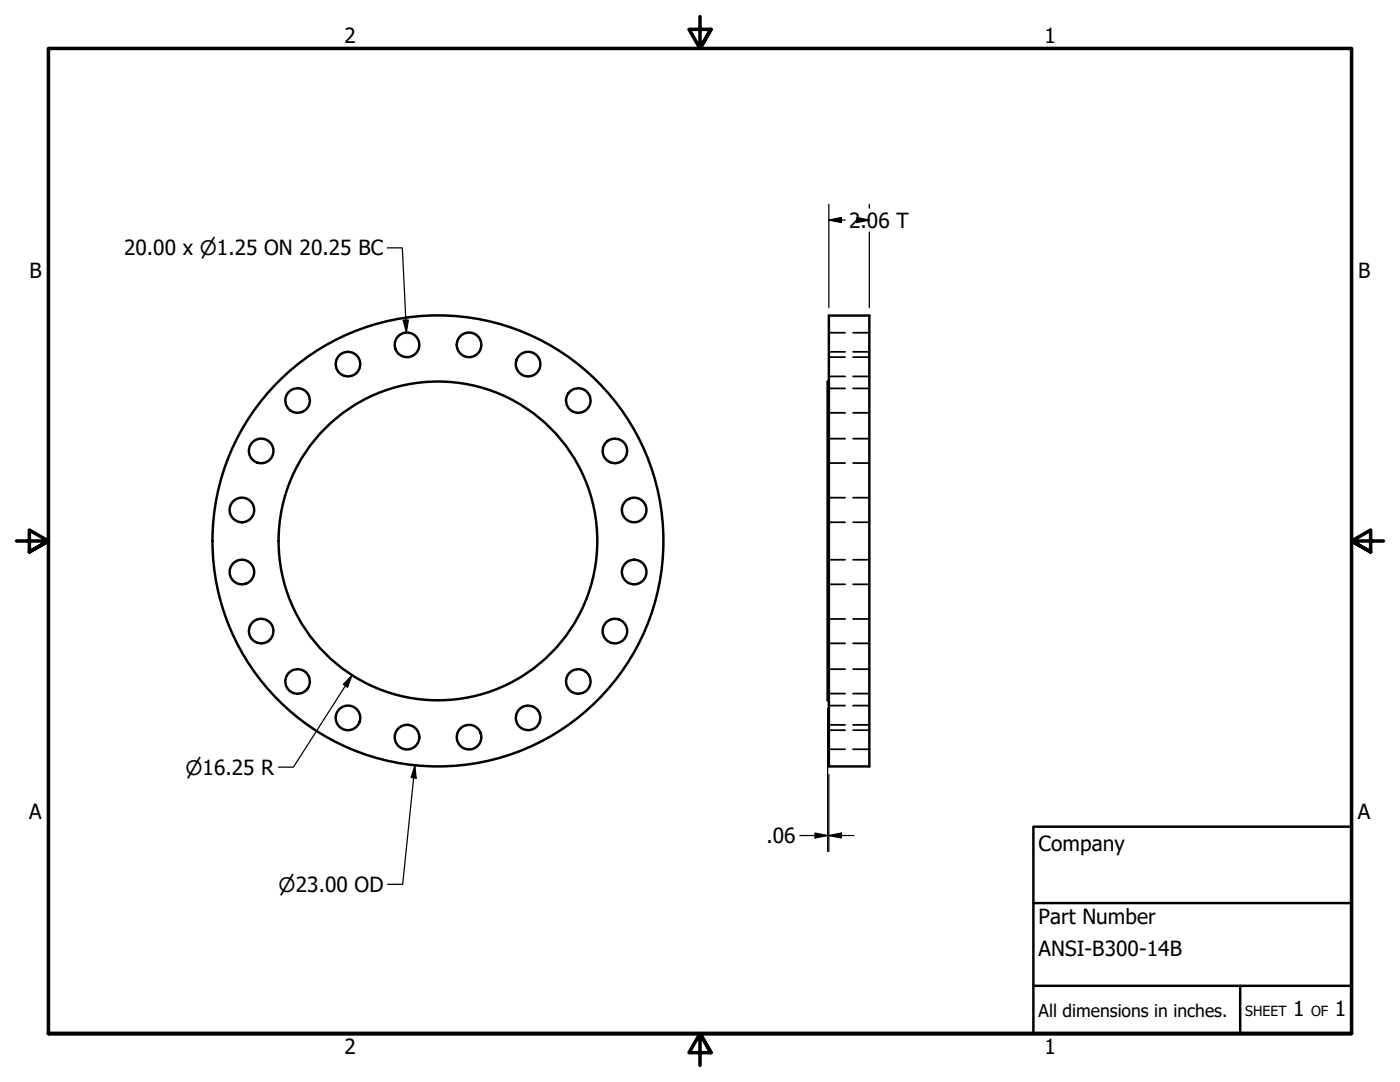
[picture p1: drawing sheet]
<svg xmlns="http://www.w3.org/2000/svg" width="279mm" height="216mm" viewBox="0 0 279 216" stroke-linecap="round" stroke-linejoin="round" font-family="sans-serif">
<!-- layer: Visible (ANSI) -->
<g fill="none" stroke="#000" stroke-width=".49">
<path d="M165.4 63h8.1v89.9h-8.1zM165.4 76.2h-.2v63.5h.2"/>
<circle cx="59.4" cy="79.9" r="2.45"/>
<circle cx="69.4" cy="72.7" r="2.45"/>
<circle cx="81.2" cy="68.8" r="2.45"/>
<circle cx="93.6" cy="68.8" r="2.45"/>
<circle cx="105.4" cy="72.7" r="2.45"/>
<circle cx="115.4" cy="79.9" r="2.45"/>
<circle cx="52.1" cy="90" r="2.45"/>
<circle cx="122.7" cy="90" r="2.45"/>
<circle cx="48.3" cy="114.1" r="2.45"/>
<circle cx="48.3" cy="101.8" r="2.45"/>
<circle cx="87.4" cy="107.9" r="31.8"/>
<circle cx="87.4" cy="107.9" r="45"/>
<circle cx="126.6" cy="114.1" r="2.45"/>
<circle cx="126.6" cy="101.8" r="2.45"/>
<circle cx="52.1" cy="125.9" r="2.45"/>
<circle cx="59.4" cy="136" r="2.45"/>
<circle cx="115.4" cy="136" r="2.45"/>
<circle cx="122.7" cy="125.9" r="2.45"/>
<circle cx="69.4" cy="143.2" r="2.45"/>
<circle cx="81.2" cy="147.1" r="2.45"/>
<circle cx="93.6" cy="147.1" r="2.45"/>
<circle cx="105.4" cy="143.2" r="2.45"/>
</g>
<!-- layer: Hidden (ANSI) -->
<g fill="none" stroke="#000" stroke-width=".35">
<path d="M165.4 75.1h3.3M165.4 70.2h3.3M165.4 77.5h3.3M165.4 71.3h3.3M165.4 66.4h3.3M170.3 75.1h3.2M170.3 70.2h3.2M170.3 77.5h3.2M170.3 71.3h3.2M170.3 66.4h3.2M165.4 82.4h3.3M165.4 92.4h3.3"/>
<path d="M165.4 87.5h3.3M165.4 99.3h3.3M170.3 82.4h3.2M170.3 92.4h3.2M170.3 87.5h3.2M170.3 99.3h3.2M165.4 104.2h3.3M165.4 116.6h3.3M165.4 111.7h3.3M170.3 104.2h3.2M170.3 116.6h3.2M170.3 111.7h3.2"/>
<path d="M165.4 128.4h3.3M165.4 123.5h3.3M165.4 138.4h3.3M165.4 133.5h3.3M170.3 128.4h3.2M170.3 123.5h3.2M170.3 138.4h3.2M170.3 133.5h3.2M165.4 145.7h3.3M165.4 140.8h3.3M165.4 149.5h3.3M165.4 144.6h3.3"/>
<path d="M170.3 145.7h3.2M170.3 140.8h3.2M170.3 149.5h3.2M170.3 144.6h3.2"/>
</g>
<!-- layer: Border (ANSI) -->
<path d="M139.7 3.3v6.4l-2.2-3.8h4.4l-2.2 3.8 2.2-3.8M3.3 107.9h6.4l-3.8-2.1v4.3l3.8-2.2-3.8 2.2M276.1 107.9h-6.4l3.8-2.1v4.3l-3.8-2.2 3.8 2.2M9.7 206.2v-196.5h260v196.5h-260h260M141.9 210l-2.2-3.8 2.2 3.8h-4.4l2.2-3.8v6.4" fill="none" stroke="#000" stroke-width=".71"/>
<!-- layer: Title (ANSI) -->
<path d="M206.2 165h63.5v41.2h-63.5zM206.2 196.7h63.5M206.2 180.2h63.5M247.5 196.7v9.5" fill="none" stroke="#000" stroke-width=".49"/>
<!-- layer: Dimension (ANSI) -->
<g fill="none" stroke="#000" stroke-width=".25">
<path d="M77.3 49.5h3l.8 16.9M165.4 43.9l2.5-.5v1zM165.4 43.9h3.3M165.4 40.7v20.7M171 43.4l2.5 .5-2.5 .5zM171 43.9h2.5M173.5 40.7v.8M173.5 46.3v15.1M80.5 63.9h1l-.4 2.5zM70.3 134.7l-.9 2.4-.9-.5zM70.3 134.7l-11.7 18.4h-3M82.8 152.7l.2 2.6-.9-.1z"/>
<path d="M82.8 152.7l-2.4 23.8h-3M165.2 141.3v28.6M165.4 154.5v15.4M159.6 166.7h5.6M162.7 166.2l2.5 .5-2.5 .5zM165.4 166.7l2.5-.5v1zM165.4 166.7h5"/>
</g>
<g fill="#000">
<path d="M165.4 43.9l2.5-.5v1z" fill-rule="evenodd"/>
<path d="M171 43.4l2.5 .5-2.5 .5z" fill-rule="evenodd"/>
<path d="M80.5 63.9h1l-.4 2.5z" fill-rule="evenodd"/>
<path d="M70.3 134.7l-.9 2.4-.9-.5z" fill-rule="evenodd"/>
<path d="M82.8 152.7l.2 2.6-.9-.1z" fill-rule="evenodd"/>
<path d="M162.7 166.2l2.5 .5-2.5 .5z" fill-rule="evenodd"/>
<path d="M165.4 166.7l2.5-.5v1z" fill-rule="evenodd"/>
</g>
<g font-size="4.2">
<text x="68.7" y="8.6">2</text>
<text x="208.4" y="8.6">1</text>
<text x="169.4" y="45.4">2.06 T</text>
<text x="24.8" y="50.9">20.00 x ⌀1.25 ON 20.25 BC</text>
<text x="5.9" y="55.5">B</text>
<text x="271" y="55.5">B</text>
<text x="5.8" y="163.4">A</text>
<text x="271" y="163.4">A</text>
<text x="153" y="168.2">.06</text>
<text x="207.3" y="169.8">Company</text>
<text x="207.3" y="184.4">Part Number</text>
<text x="207.3" y="190.7">ANSI-B300-14B</text>
<text x="258.1" y="202.8">1</text>
<text x="266.4" y="202.8">1</text>
<text x="68.7" y="210.3">2</text>
<text x="208.4" y="210.3">1</text>
</g>
<g font-size="4">
<text x="37" y="154.6">⌀16.25 R</text>
<text x="55.6" y="177.9">⌀23.00 OD</text>
</g>
<text font-size="3.5" x="207.3" y="202.9">All dimensions in inches.</text>
<g font-size="2.8">
<text x="248.5" y="202.8">SHEET</text>
<text x="261.7" y="202.8">OF</text>
</g>
</svg>
